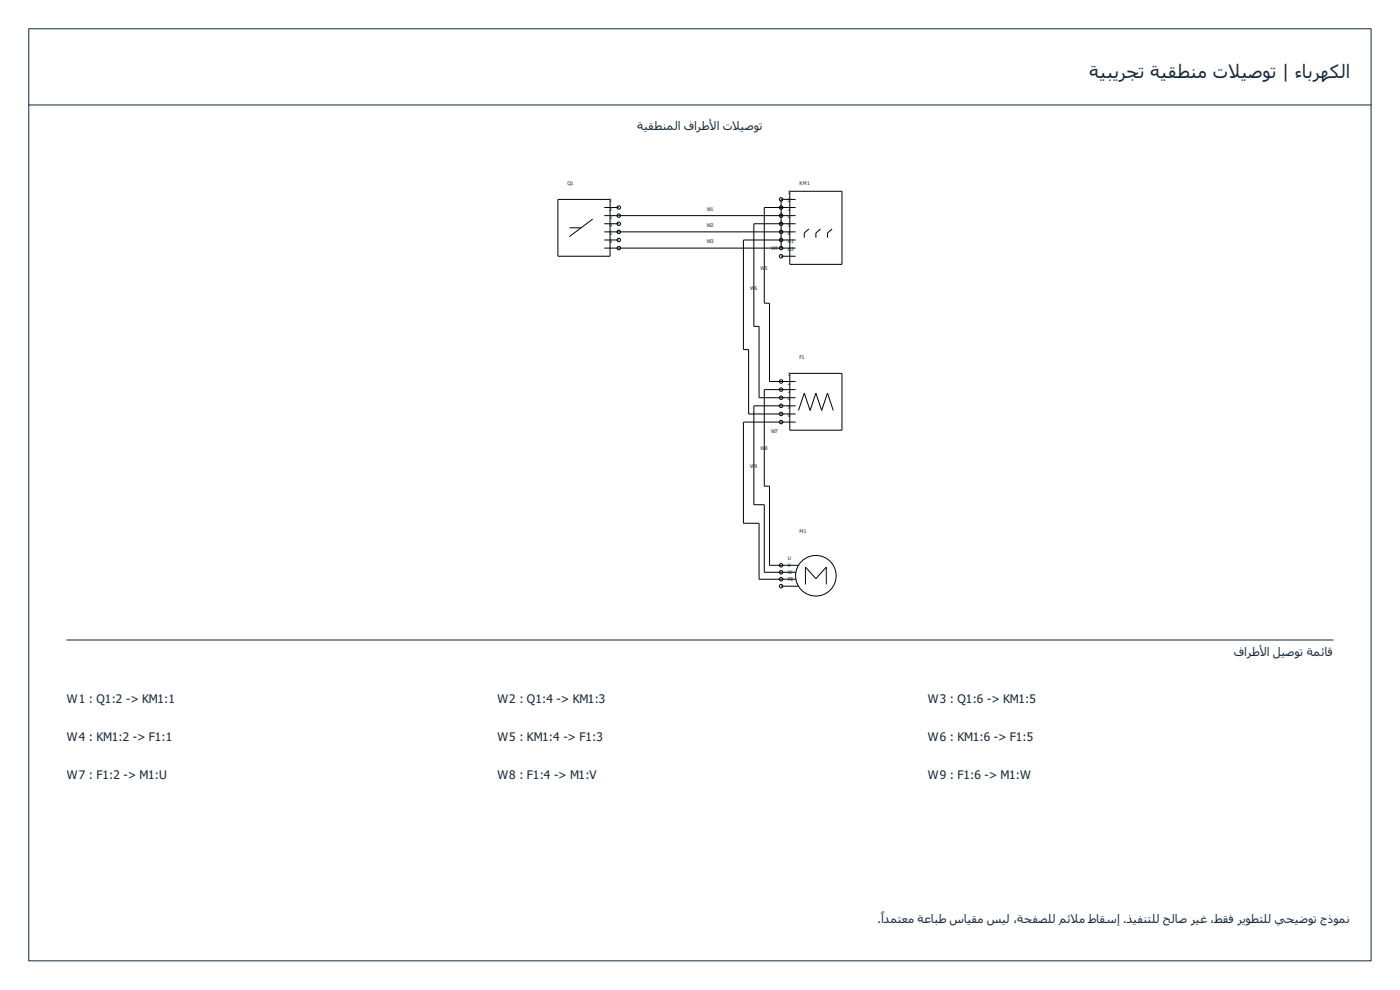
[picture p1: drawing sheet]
<svg xmlns="http://www.w3.org/2000/svg" width="420mm" height="297mm" viewBox="0 0 420 297" stroke-linecap="round" stroke-linejoin="round" font-family="sans-serif">
<path d="M8.6 8.6h402.9v279.7h-402.9zM8.6 31.5h402.9M20.1 192h380" fill="none" stroke="#16283b" stroke-width=".3"/>
<g fill="none" stroke="#000" stroke-width=".3">
<path d="M167.4 59.8h15.7v17.1h-15.7zM237 57.4h15.7v21.9h-15.7zM238.8 59.8h-4.4v14.6M170.9 68.4h3.5M177.9 65.7l-7 5.3M181.3 62.3h4.4M181.3 64.7h57.5M181.3 67.1h4.4M181.3 69.6h57.5M181.3 72h4.4M181.3 74.4h57.5M234.4 76.9h4.4"/>
<path d="M238.8 62.3h-9.4v28.7h1.5v23.5h7.9M238.8 67.1h-12.6v30.8h1.6v21.4h11M238.8 72h-15.7v32.9h1.6v19.3h14.1M242.8 68.7l-1.4 1.2v1.4M246.2 68.7l-1.3 1.2v1.4M249.7 68.7l-1.4 1.2v1.4M237 112h15.7v17.1h-15.7zM238.8 116.9h-9.4v29h1.5v23.7h8.7M238.8 121.8h-12.6v29.6h3.2v20.3h9.5M238.8 126.6h-15.7v30.4h4.7v16.8h11.1M239.6 123.2l1.8-5.3 1.7 5.3 1.8-5.3 1.7 5.3 1.7-5.3 1.8 5.3M234.4 175.9h5.2"/>
<path d="M241.7 175.4v-5.3l3.2 3.5 3.1-3.5v5.3"/>
<circle cx="234.4" cy="59.8" r=".52"/>
<circle cx="185.7" cy="64.7" r=".52"/>
<circle cx="185.7" cy="72" r=".52"/>
<circle cx="185.7" cy="67.1" r=".52"/>
<circle cx="185.7" cy="69.6" r=".52"/>
<circle cx="185.7" cy="74.4" r=".52"/>
<circle cx="185.7" cy="62.3" r=".52"/>
<circle cx="234.4" cy="64.7" r=".52"/>
<circle cx="234.4" cy="72" r=".52"/>
<circle cx="234.4" cy="69.6" r=".52"/>
<circle cx="234.4" cy="67.1" r=".52"/>
<circle cx="234.4" cy="76.9" r=".52"/>
<circle cx="234.4" cy="74.4" r=".52"/>
<circle cx="234.4" cy="62.3" r=".52"/>
<circle cx="234.4" cy="119.3" r=".52"/>
<circle cx="234.4" cy="114.5" r=".52"/>
<circle cx="234.4" cy="116.9" r=".52"/>
<circle cx="234.4" cy="124.2" r=".52"/>
<circle cx="234.4" cy="121.8" r=".52"/>
<circle cx="234.4" cy="126.6" r=".52"/>
<circle cx="234.4" cy="173.8" r=".52"/>
<circle cx="234.4" cy="169.6" r=".52"/>
<circle cx="234.4" cy="175.9" r=".52"/>
<circle cx="234.4" cy="171.7" r=".52"/>
<circle cx="244.9" cy="172.7" r="6.1"/>
</g>
<g font-size="5.6" fill="#16283b">
<text x="326.9" y="23.5">ةیبيرجت ةیقطنم تلیصوت | ءابرھكلا</text>
<text x="368.6" y="23.5">ا</text>
</g>
<g font-size="3.6" fill="#16283b">
<text x="191.3" y="38.9">ةیقطنملا فارطلا تلیصوت</text>
<text x="212.9" y="38.9">أ</text>
<text x="219.7" y="38.9">ا</text>
<text x="370.3" y="196.9">فارطلا لیصوت ةمئاق</text>
<text x="378" y="196.9">أ</text>
<text x="20.1" y="210.8">W1 : Q1:2 -&gt; KM1:1</text>
<text x="149.3" y="210.8">W2 : Q1:4 -&gt; KM1:3</text>
<text x="278.5" y="210.8">W3 : Q1:6 -&gt; KM1:5</text>
<text x="20.1" y="222.3">W4 : KM1:2 -&gt; F1:1</text>
<text x="149.3" y="222.3">W5 : KM1:4 -&gt; F1:3</text>
<text x="278.5" y="222.3">W6 : KM1:6 -&gt; F1:5</text>
<text x="20.1" y="233.7">W7 : F1:2 -&gt; M1:U</text>
<text x="149.3" y="233.7">W8 : F1:4 -&gt; M1:V</text>
<text x="278.5" y="233.7">W9 : F1:6 -&gt; M1:W</text>
<text x="263.4" y="277">.ادمتعم ةعابط سایقم سیل ،ةحفصلل مئلم طاقسإ .ذیفنتلل حلاص ریغ ،طقف ريوطتلل يحیضوت جذومن</text>
<text x="264.4" y="276">ً</text>
<text x="321.3" y="277">ا</text>
</g>
<g font-size="1.5" fill="#16283b">
<text x="170.3" y="55.5">Q1</text>
<text x="236.4" y="58.3">1</text>
<text x="239.9" y="55.5">KM1</text>
<text x="182.9" y="60.7">1</text>
<text x="182.9" y="63.2">2</text>
<text x="182.9" y="65.6">3</text>
<text x="212.1" y="63.2">W1</text>
<text x="236.4" y="60.7">2</text>
<text x="236.4" y="63.2">3</text>
<text x="236.4" y="65.6">4</text>
<text x="182.9" y="68">4</text>
<text x="182.9" y="70.5">5</text>
<text x="212.1" y="68">W2</text>
<text x="236.4" y="68">5</text>
<text x="236.4" y="70.5">6</text>
<text x="182.9" y="72.9">6</text>
<text x="212.1" y="72.9">W3</text>
<text x="231.4" y="75.1">W4</text>
<text x="236.4" y="72.9">A</text>
<text x="236.4" y="75.4">A</text>
<text x="237.5" y="72.9">1</text>
<text x="237.5" y="75.4">2</text>
<text x="228.3" y="81">W</text>
<text x="229.5" y="81">5</text>
<text x="225.1" y="86.9">W</text>
<text x="226.4" y="86.9">6</text>
<text x="239.9" y="107.7">F1</text>
<text x="236.4" y="112.9">1</text>
<text x="236.4" y="115.4">2</text>
<text x="236.4" y="117.8">3</text>
<text x="236.4" y="120.2">4</text>
<text x="236.4" y="122.7">5</text>
<text x="236.4" y="125.1">6</text>
<text x="231.4" y="129.9">W7</text>
<text x="228.3" y="135.1">W</text>
<text x="229.5" y="135.1">8</text>
<text x="225.1" y="140.3">W</text>
<text x="226.4" y="140.3">9</text>
<text x="239.9" y="159.9">M1</text>
<text x="236.4" y="168.1">U</text>
<text x="236.4" y="170.2">V</text>
<text x="236.4" y="172.3">W</text>
<text x="236.4" y="174.4">PE</text>
</g>
</svg>
